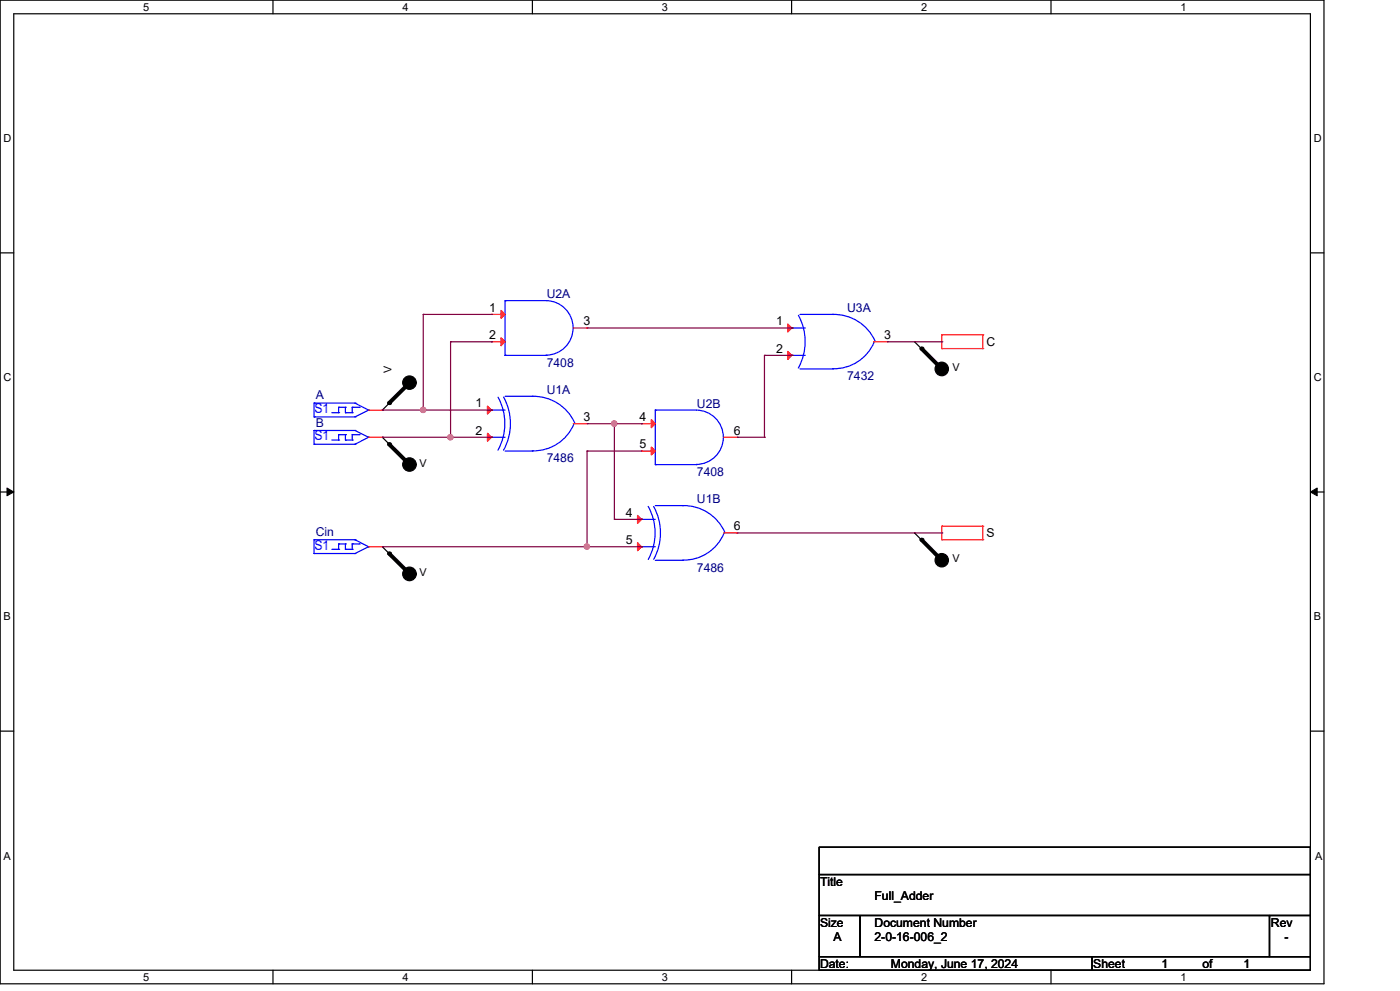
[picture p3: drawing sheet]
<svg xmlns="http://www.w3.org/2000/svg" width="297mm" height="210mm" viewBox="0 0 297 210" stroke-linecap="round" stroke-linejoin="round" font-family="sans-serif">
<g fill="none" stroke="#000" stroke-width=".25">
<path d="M0 0h280.6v208.4h-280.6zM2.9 2.9h274.8v202.6h-274.8zM57.8 0v2.9M112.8 0v2.9M167.8 0v2.9M222.7 0v2.9M0 53.6h2.9M277.7 53.6h2.9M193.8 72.4h.1M193.8 72.4l5.8 5.7M81 86.9h.1M81 92.6h.1"/>
<path d="M81 92.6l5.8 5.8M86.8 81.1l-5.8 5.8M0 104.2h2.9M81 115.8h.1M81 115.8l5.8 5.8M193.8 112.9h.1M193.8 112.9l5.8 5.8M277.7 104.2h2.9M0 154.9h2.9M277.7 154.9h2.9M173.6 179.4h104.1v5.8h-104.1zM173.6 185.2h104.1v8.7h-104.1z"/>
<path d="M173.6 193.9h8.7v8.7h-8.7zM182.3 193.9h86.7v8.7h-86.7zM269 193.9h8.7v8.7h-8.7zM57.8 205.5v2.9M112.8 205.5v2.9M167.8 205.5v2.9M173.6 202.6h57.8v2.9h-57.8zM222.7 205.5v2.9M231.4 202.6h46.3v2.9h-46.3z"/>
</g>
<path d="M1.5 103.4l1.4 .8-1.4 .8zM277.7 104.2l1.4-.8v1.6z" fill="#000" stroke="#000" stroke-width=".21"/>
<g fill="none" stroke="#f00" stroke-width=".25">
<path d="M104.2 66.6h.1M104.2 72.4h.1M104.2 72.4h2.8M104.2 66.6h2.8M121.5 69.5h2.9M124.4 69.5h.1M167.8 69.5h.1M167.8 75.3h.1M185.1 72.4h3M188.1 72.4h.1M199.6 73.8h.1M199.6 70.9h.1"/>
<path d="M199.6 70.9h8.7M199.6 73.8h8.7M199.6 70.9v2.9M208.3 70.9h.1M208.3 73.8h.1M208.3 70.9v2.9M78.1 86.9h2.9M78.1 92.6h2.9M81 86.9h.1M81 92.6h.1M104.2 86.9h.1M104.2 92.6h.1"/>
<path d="M121.5 89.7h2.9M124.4 89.7h.1M136 89.7h.1M136 95.5h.1M136 89.7h2.9M136 95.5h2.9M153.3 92.6h2.9M156.2 92.6h.1M78.1 115.8h2.9M81 115.8h.1M136 110h.1M136 115.8h.1"/>
<path d="M153.3 112.9h2.9M156.2 112.9h.1M199.6 114.3h.1M199.6 111.4h.1M199.6 111.4v2.9M199.6 111.4h8.7M199.6 114.3h8.7M208.3 111.4h.1M208.3 114.3h.1M208.3 111.4v2.9"/>
</g>
<g fill="#000" stroke="#000" stroke-width=".25">
<circle cx="199.6" cy="78.1" r="1.43"/>
<circle cx="86.8" cy="98.4" r="1.43"/>
<circle cx="86.8" cy="81.1" r="1.43"/>
<circle cx="199.6" cy="118.7" r="1.42"/>
<circle cx="86.8" cy="121.6" r="1.44"/>
</g>
<path d="M195.3 73.8l4.3 4.3M82.5 94.1l4.3 4.3M86.8 81.1l-4.3 4.3M82.5 117.2l4.3 4.4M195.3 114.3l4.3 4.4" fill="none" stroke="#000" stroke-width=".85"/>
<g fill="#000">
<circle cx="195.3" cy="73.8" r=".42"/>
<circle cx="82.5" cy="94.1" r=".42"/>
<circle cx="82.5" cy="85.4" r=".42"/>
<circle cx="82.5" cy="117.2" r=".42"/>
<circle cx="195.3" cy="114.3" r=".42"/>
</g>
<g fill="none" stroke="#00f" stroke-width=".25">
<path d="M107 75.3h.1M107 63.7h8.7a5.8 5.8 0 0 1 5.7 5.8 5.8 5.8 0 0 1-5.7 5.7M107 63.7h.1M107 75.3h8.7M107 63.7v11.6M115.7 75.3h.1M167.8 69.5h.1M167.8 75.3h.1M167.8 69.5h2.9M167.8 75.3h2.9M169.2 66.8a11.6 11.6 0 0 1 0 11.2M169.5 78.1h7"/>
<path d="M169.5 66.6h7M176.5 78.1h.1M176.5 66.6a9.5 9.5 0 0 1 9 5.7M176.5 66.6h.1M185.3 72.4a9.2 9.2 0 0 1-8.8 5.7M66.6 85.4h.1M66.6 88.3h.1M66.6 91.2h.1M66.6 94.1h.1M66.6 88.3h8.6M66.6 85.4h8.6M66.6 85.4v2.9"/>
<path d="M66.6 91.2v2.9M66.6 94.1h8.6M66.6 91.2h8.6M70.3 87.4h1.5M70.3 93.2h1.5M71.8 86.3h.1M71.8 87.4h.1M71.8 92.1h.1M71.8 93.2h.1M71.8 86.3v1.1M71.8 92.1v1.1M71.8 86.3h1.4"/>
<path d="M71.8 92.1h1.4M73.2 86.3h.1M73.2 87.4h.1M73.2 92.1h.1M73.2 93.2h.1M73.2 87.4h1.4M73.2 86.3v1.1M73.2 92.1v1.1M73.2 93.2h1.4M74.6 87.4h.1M74.6 86.3h.1M74.6 93.2h.1"/>
<path d="M74.6 92.1h.1M74.6 86.3h1.5M74.6 86.3v1.1M74.6 92.1v1.1M74.6 92.1h1.5M75.2 88.3h.1M75.2 85.4h.1M75.2 94.1h.1M75.2 91.2h.1M75.2 85.4l2.9 1.5M75.2 91.2l2.9 1.4M76.1 86.3h.1"/>
<path d="M76.1 92.1h.1M78.1 86.9h.1M78.1 92.6h.1M78.1 86.9l-2.9 1.4M78.1 92.6l-2.9 1.5M104.2 86.9h.1M104.2 92.6h.1M104.2 86.9h2.8M104.2 92.6h2.8M105.6 84.1a11.6 11.6 0 0 1-.1 11.2M106.7 84.1a11.6 11.6 0 0 1 0 11.3M107 95.5h5.8"/>
<path d="M107 83.9h5.8M112.8 95.5h.1M112.8 83.9a9.5 9.5 0 0 1 9 5.7M112.8 83.9h.1M121.6 89.8a9.2 9.2 0 0 1-8.8 5.7M138.9 98.4h.1M138.9 86.9h8.6a5.8 5.8 0 0 1 5.8 5.7 5.8 5.8 0 0 1-5.8 5.8M138.9 86.9h.1M138.9 86.9v11.5M138.9 98.4h8.6M147.5 98.4h.1M66.6 114.3h.1"/>
<path d="M66.6 117.2h.1M66.6 114.3v2.9M66.6 117.2h8.6M66.6 114.3h8.6M70.3 116.4h1.5M71.8 115.2h.1M71.8 116.4h.1M71.8 115.2v1.2M71.8 115.2h1.4M73.2 115.2h.1M73.2 116.4h.1M73.2 115.2v1.2"/>
<path d="M73.2 116.4h1.4M74.6 116.4h.1M74.6 115.2h.1M74.6 115.2v1.2M74.6 115.2h1.5M75.2 117.2h.1M75.2 114.3h.1M75.2 114.3l2.9 1.5M76.1 115.2h.1M78.1 115.8h.1M78.1 115.8l-2.9 1.4M136 110h.1"/>
<path d="M136 115.8h.1M136 110h2.9M136 115.8h2.9M137.4 107.3a11.6 11.6 0 0 1 0 11.2M138.5 107.3a11.6 11.6 0 0 1 0 11.2M138.9 118.7h5.8M138.9 107.1h5.8M144.7 118.7h.1M144.7 107.1h.1M144.7 107.1a9.5 9.5 0 0 1 8.9 5.7M153.4 112.9a9.2 9.2 0 0 1-8.7 5.7"/>
</g>
<g fill="#f00" stroke="#f00" stroke-width=".25">
<path d="M166.9 68.6l.9 .9-.9 .8z"/>
<path d="M166.9 74.4l.9 .9-.9 .8z"/>
<path d="M135.1 109.2l.9 .8-.9 .9z"/>
<path d="M135.1 115l.9 .8-.9 .9z"/>
<path d="M106.2 65.8l.8 .8-.8 .8z"/>
<path d="M106.2 71.5l.8 .9-.8 .8z"/>
<path d="M138 88.9l.9 .8-.9 .9z"/>
<path d="M138 94.7l.9 .8-.9 .9z"/>
<path d="M103.3 86l.9 .9-.9 .8z"/>
<path d="M103.3 91.8l.9 .8-.9 .9z"/>
</g>
<g fill="none" stroke="#800040" stroke-width=".25">
<path d="M89.7 66.6h.1M89.7 66.6v20.3M89.7 66.6h14.5M95.5 72.4h.1M95.5 72.4v20.2M95.5 72.4h8.7M104.2 72.4h.1M104.2 66.6h.1M124.4 69.5h43.4M162 75.3h.1M162 75.3v17.3M162 75.3h5.8"/>
<path d="M167.8 69.5h.1M167.8 75.3h.1M188.1 72.4h11.5M199.6 72.4h.1M81 86.9h23.2M81 92.6h23.2M89.7 86.9h.1M95.5 92.6h.1M104.2 92.6h.1M104.2 86.9h.1M124.4 95.5h.1M124.4 89.7h11.6"/>
<path d="M124.4 95.5h11.6M124.4 95.5v20.3M130.2 89.7h.1M130.2 89.7v20.3M136 89.7h.1M156.2 92.6h5.8M162 92.6h.1M81 115.8h55M124.4 115.8h.1M130.2 110h.1M130.2 110h5.8M136 110h.1"/>
<path d="M136 115.8h.1M156.2 112.9h43.4M199.6 112.9h.1"/>
</g>
<g fill="#f0f" stroke="#f0f" stroke-width=".25">
<circle cx="95.4" cy="92.6" r=".55"/>
<circle cx="89.7" cy="86.8" r=".56"/>
<circle cx="130.1" cy="89.7" r=".56"/>
<circle cx="124.4" cy="115.8" r=".55"/>
</g>
<g font-size="2.9" fill="#00f">
<text x="66.6" y="87.5">S1</text>
<text x="66.6" y="93.3">S1</text>
<text x="66.6" y="116.4">S1</text>
</g>
<g font-size="2.6">
<text x="103.7" y="66">1</text>
<text x="103.7" y="71.8">2</text>
<text x="123.7" y="68.9">3</text>
<text x="164.5" y="68.9">1</text>
<text x="187.4" y="71.8">3</text>
<text x="164.5" y="74.7">2</text>
<text x="209.1" y="73.3">C</text>
<text x="100.8" y="86.3">1</text>
<text x="123.7" y="89.2">3</text>
<text x="135.5" y="89.2">4</text>
<text x="100.8" y="92">2</text>
<text x="135.5" y="95">5</text>
<text x="155.5" y="92">6</text>
<text x="132.6" y="109.4">4</text>
<text x="155.5" y="112.3">6</text>
<text x="209.1" y="113.8">S</text>
<text x="132.6" y="115.2">5</text>
<text x="173.8" y="187.7">Title</text>
<text x="185.3" y="190.6">Full_Adder</text>
<text x="173.8" y="196.3">Size</text>
<text x="185.3" y="196.3">Document Number</text>
<text x="269.3" y="196.3">Rev</text>
<text x="176.7" y="199.3">A</text>
<text x="185.3" y="199.3">2-0-16-006_2</text>
<text x="272.2" y="199.3">-</text>
<text x="173.8" y="205.1">Date:</text>
<text x="188.8" y="205.1">Monday, June 17, 2024</text>
<text x="231.7" y="205.1">Sheet</text>
<text x="246.2" y="205.1">1</text>
<text x="254.8" y="205.1">of</text>
<text x="263.5" y="205.1">1</text>
</g>
<g font-size="2.6" fill="#000080">
<text x="115.9" y="63.2">U2A</text>
<text x="179.5" y="66">U3A</text>
<text x="115.9" y="77.6">7408</text>
<text x="115.9" y="83.4">U1A</text>
<text x="179.5" y="80.5">7432</text>
<text x="66.9" y="84.6">A</text>
<text x="147.7" y="86.3">U2B</text>
<text x="66.9" y="90.4">B</text>
<text x="115.9" y="97.9">7486</text>
<text x="147.7" y="100.8">7408</text>
<text x="147.7" y="106.6">U1B</text>
<text x="66.9" y="113.5">Cin</text>
<text x="147.7" y="121.1">7486</text>
</g>
<g font-size="2.3">
<text x="30.4" y="2.2">5</text>
<text x="85.3" y="2.2">4</text>
<text x="140.3" y="2.2">3</text>
<text x="195.2" y="2.2">2</text>
<text x="250.2" y="2.2">1</text>
<text x=".8" y="30.1">D</text>
<text x="278.4" y="30.1">D</text>
<text x=".8" y="80.8">C</text>
<text x="83" y="79.1" transform="rotate(-90 83 79.1)">V</text>
<text x="201.8" y="78.6">V</text>
<text x="278.4" y="80.8">C</text>
<text x="88.9" y="98.8">V</text>
<text x="201.8" y="119.1">V</text>
<text x="88.9" y="122">V</text>
<text x=".8" y="131.4">B</text>
<text x="278.4" y="131.4">B</text>
<text x=".8" y="182.2">A</text>
<text x="278.7" y="182.2">A</text>
<text x="30.4" y="207.7">5</text>
<text x="85.3" y="207.7">4</text>
<text x="140.3" y="207.7">3</text>
<text x="195.2" y="207.7">2</text>
<text x="250.2" y="207.7">1</text>
</g>
</svg>
